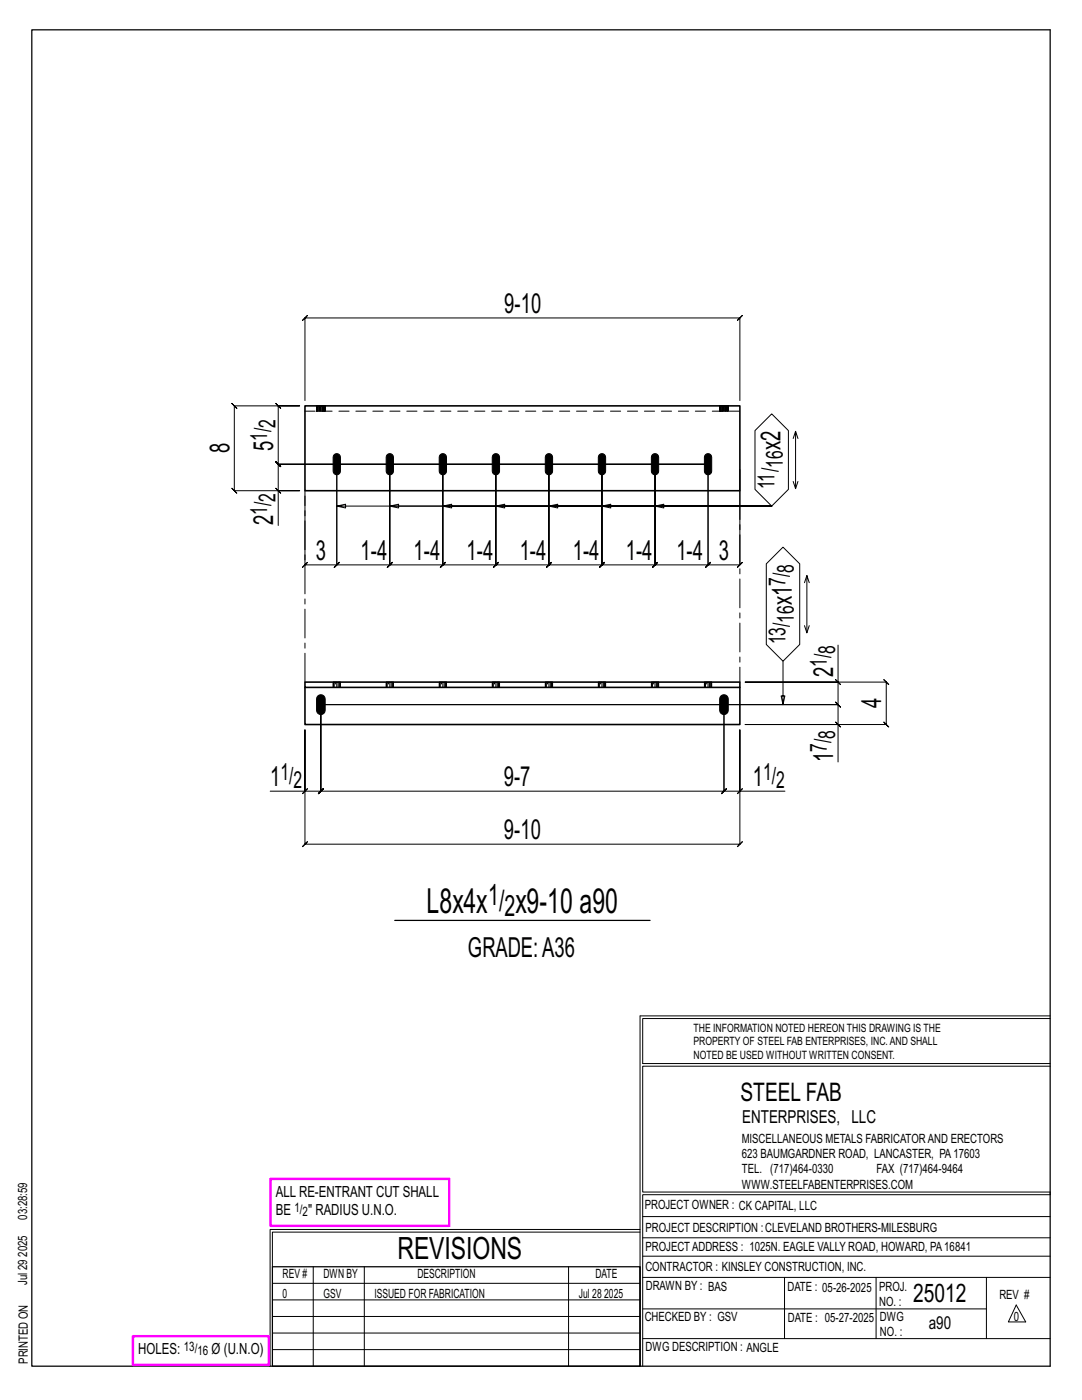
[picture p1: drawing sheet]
<svg xmlns="http://www.w3.org/2000/svg" width="216mm" height="279mm" viewBox="0 0 216 279" stroke-linecap="round" stroke-linejoin="round" font-family="sans-serif">
<g fill="none" stroke="#000" stroke-width=".2">
<path d="M60.9 79.9v-16.4l-.5 .5 1-1-.5 .5h86.7l-.5 .5 1-1-.5 .5v16.4M55 97.4l1 1zM55.5 97.9v-5.3l.5 .5-1-1 .5 .5h85.8h-85.8l.5 .5-1-1 .5 .5v-11.6l.5 .5-1-1 .5 .5h4.3h-13l-.5-.5 1 1-.5-.5v16.9l-.5-.5 1 1-.5-.5h13h-4.3v7M67.2 92.6v20.1l-.5 .5 1-1-.5 .5h10.6l-.5 .5 1-1-.5 .5v-20.1v20.1l-.5 .5 1-1-.5 .5h10.6l-.5 .5 1-1-.5 .5v-20.1v20.1l-.5 .5 1-1-.5 .5h10.6l-.5 .5 1-1-.5 .5v-20.1v20.1l-.5 .5 1-1-.5 .5h10.5l-.5 .5 1-1-.5 .5v-20.1v20.1l-.5 .5 1-1-.5 .5h10.6l-.5 .5 1-1-.5 .5v-20.1v20.1l-.5 .5 1-1-.5 .5h10.6l-.5 .5 1-1-.5 .5v-20.1v20.1l-.5 .5 1-1-.5 .5h10.6l-.5 .5 1-1-.5 .5v-20.1v20.1l-.5 .5 1-1-.5 .5h6.3l-.5 .5 1-1-.5 .5v-19M67.2 93.7v19l.5-.5-1 1 .5-.5h-6.3l.5-.5-1 1 .5-.5v-13.7M150.6 85.9l3.4-3.3 3.3 3.3v11.8l-3.3 3.3-3.4-3.3zM158.3 96.1l.4 1.4 .5-1.4M158.7 86.1l-.4 1.4M159.2 87.5l-.5-1.4v11.4M67.2 101l1.8 .4v-.8l-1.8 .4h86.8M77.8 101l1.7 .4v-.8l-1.7 .4h76.2h-65.6l1.7-.4v.8l-1.7-.4M99 101l1.7 .4v-.8l-1.7 .4h55h-44.5l1.8-.4v.8l-1.8-.4"/>
<path d="M120.1 101l1.8 .4v-.8l-1.8 .4h33.9h-23.3l1.8-.4v.8l-1.8-.4M152.9 112.5l3.3-3.3 3.4 3.3v16.1l-3.4 3.4-3.3-3.4zM161 114.9l-.5 1.4M161.5 116.3l-.5-1.4v11.4M156.2 132v8.6l-.3-1.7h.7l-.4 1.7M160.5 124.9l.5 1.4 .5-1.4M166.7 135.6l1 1zM167.2 128.7v7.4h-18.5h28.1l-.5-.5 1 1-.5-.5v8.5l-.5-.5 1 1-.5-.5h-28.1h18.5v7.5M167.2 136.1v4.5l-.5-.5 1 1-.5-.5h-103.2h103.2l-.5-.5 1 1-.5-.5v4M53.9 157.9h7v-12.2v22.8l-.5 .5 1-1-.5 .5h86.7l-.5 .5 1-1-.5 .5v-22.8v12.2h9M60.4 158.4l1-1zM60.9 157.9h3.1l-.5 .5 1-1-.5 .5v-17.3v17.3l-.5 .5 1-1-.5 .5h80.5l-.5 .5 1-1-.5 .5v-17.3v17.3l-.5 .5 1-1-.5 .5h3.1"/>
<path d="M147.6 157.9l.5-.5-1 1zM166.7 144.1l1 1zM127.7 202.7v70M127.7 202.7h81.8M209.5 203.3h-81.3v9h81.3M209.5 212.8h-81.3v25.1h81.3v.5h-81.3v34.3M54.4 259.4h73.3M54.4 256.1h73.3M62.5 252.8v19.9M72.7 252.8v19.9M113.4 252.8v19.9M127.7 245.4h-73.8v27.3"/>
<path d="M127.7 245.9h-73.3v6.9M128.2 242.8h81.3M128.2 254.9h81.3M128.2 250.7h81.3M128.2 247h81.3M156.5 254.9v12.2M174.8 254.9v12.2M196.8 254.9v12.2M54.4 269.3h73.3M54.4 266h73.3M54.4 262.7h73.3M128.2 261.2h68.6"/>
<path d="M128.2 267.1h81.3M202.8 260.4l1.9 3.4h-3.5z"/>
</g>
<path d="M6.3 6h203.2v266.7h-203.2zM78.8 183.7h50.9M54.4 252.8h73.3v19.9h-73.3z" fill="none" stroke="#000" stroke-width=".25"/>
<path d="M54 235.3h35.6v9.3h-35.6zM26.5 266.7h27.1v5.7h-27.1z" fill="none" stroke="#f0f" stroke-width=".5"/>
<path d="M66.7 90.7a.73 .73 0 0 1 .8-.1 .73 .73 0 0 1 .4 .7v2.7a.73 .73 0 0 1-.7 .8 .73 .73 0 0 1-.7-.8v-2.7zM77.3 90.7a.73 .73 0 0 1 .8-.1 .73 .73 0 0 1 .4 .7v2.7a.73 .73 0 0 1-.7 .8 .73 .73 0 0 1-.7-.8v-2.7zM87.9 90.7a.73 .73 0 0 1 .7-.1 .73 .73 0 0 1 .5 .7v2.7a.73 .73 0 0 1-.7 .8 .73 .73 0 0 1-.8-.8v-2.7zM98.4 90.7a.73 .73 0 0 1 .8-.1 .73 .73 0 0 1 .5 .7v2.7a.73 .73 0 0 1-.7 .8 .73 .73 0 0 1-.8-.8v-2.7zM109 90.7a.73 .73 0 0 1 .8-.1 .73 .73 0 0 1 .5 .7v2.7a.73 .73 0 0 1-.8 .8 .73 .73 0 0 1-.7-.8v-2.7zM119.6 90.7a.73 .73 0 0 1 .8-.1 .73 .73 0 0 1 .4 .7v2.7a.73 .73 0 0 1-.7 .8 .73 .73 0 0 1-.7-.8v-2.7zM130.2 90.7a.73 .73 0 0 1 .8-.1 .73 .73 0 0 1 .4 .7v2.7a.73 .73 0 0 1-.7 .8 .73 .73 0 0 1-.7-.8v-2.7zM140.8 90.7a.73 .73 0 0 1 .8-.1 .73 .73 0 0 1 .4 .7v2.7a.73 .73 0 0 1-.7 .8 .73 .73 0 0 1-.7-.8v-2.7zM63.4 138.9a.86 .86 0 0 1 1-.2 .86 .86 0 0 1 .5 .8v2.3a.86 .86 0 0 1-.9 .8 .86 .86 0 0 1-.8-.8v-2.3zM143.9 138.9a.86 .86 0 0 1 .9-.2 .86 .86 0 0 1 .5 .8v2.3a.86 .86 0 0 1-.8 .8 .86 .86 0 0 1-.9-.8v-2.3z" fill="#000" stroke="#000" stroke-width=".2"/>
<path d="M60.9 81h86.7v16.9h-86.7zM63.2 81h1.7M143.6 81h1.7M60.9 136.1h86.7v1.1h-86.7zM60.9 137.2v7.4h86.7v-7.4" fill="none" stroke="#000" stroke-width=".32"/>
<g fill="none" stroke="#000" stroke-width=".2" stroke-dasharray="2 1.4">
<path d="M60.9 82.1h86.7M63.2 82.1v-1.1v1.1v-1.1h.2v1.1h-.2M63.2 81v1.1M63.2 82.1v-1.1v1.1h.2v-1.1h.3v1.1h-.3M63.4 82.1v-1.1v1.1h.3v-1.1h.3v1.1h-.3M63.7 82.1v-1.1v1.1h.3v-1.1h.4v1.1h-.4M64 82.1v-1.1v1.1h.4v-1.1h.2v1.1h-.2M64.4 82.1v-1.1v1.1h.2v-1.1h.2v1.1h-.2M64.6 82.1v-1.1v1.1h.2l.1-1.1-.1 1.1M64.8 82.1v-1.1l.1 1.1M64.9 82.1v-1.1M143.6 82.1v-1.1l.1 1.1v-1.1h.2v1.1h-.2"/>
<path d="M143.6 81v1.1M143.7 82.1v-1.1v1.1h.2v-1.1h.2v1.1h-.2M143.9 82.1v-1.1v1.1h.2v-1.1h.4v1.1h-.4M144.1 82.1v-1.1v1.1h.4v-1.1h.3v1.1h-.3M144.5 82.1v-1.1v1.1h.3v-1.1h.3v1.1h-.3M144.8 82.1v-1.1v1.1h.3v-1.1h.2v1.1h-.2M145.1 82.1v-1.1v1.1h.2v-1.1v1.1M145.3 82.1v-1.1v1.1M145.3 82.1v-1.1M66.5 136.1v1.1zM66.5 136.1h.2M66.9 136.1h-.2v1.1h-.2"/>
<path d="M66.9 137.2h.3v-1.1h-.3v1.1h-.2M67.2 136.1h.3v1.1h-.3M67.5 136.1h.2v1.1h-.2M67.7 136.1h.2v1.1h-.2M67.9 136.1v1.1M77.1 136.1v1.1zM77.1 136.1h.2M77.5 136.1h-.2v1.1h-.2M77.5 137.2h.3v-1.1h-.3v1.1h-.2M77.8 136.1h.3v1.1h-.3M78.1 136.1h.2v1.1h-.2M78.3 136.1h.2v1.1h-.2"/>
<path d="M78.5 136.1v1.1M87.6 136.1l.1 1.1zM87.7 136.1h.2M88.1 136.1h-.2v1.1h-.2M88.1 137.2h.3v-1.1h-.3v1.1h-.2M88.4 136.1h.2v1.1h-.2M88.6 136.1h.3v1.1h-.3M88.9 136.1h.1v1.1h-.1M89 136.1v1.1M98.2 136.1l.1 1.1zM98.3 136.1h.1M98.7 136.1h-.3v1.1h-.1"/>
<path d="M98.7 137.2h.3v-1.1h-.3v1.1h-.3M99 136.1h.2v1.1h-.2M99.2 136.1h.3v1.1h-.3M99.5 136.1h.1v1.1h-.1M99.6 136.1v1.1M108.8 136.1l.1 1.1zM108.9 136.1h.1M109.3 136.1h-.3v1.1h-.1M109.3 137.2h.2v-1.1h-.2v1.1h-.3M109.5 136.1h.3v1.1h-.3M109.8 136.1h.2v1.1h-.2M110 136.1h.2v1.1h-.2"/>
<path d="M110.2 136.1v1.1M119.4 136.1v1.1zM119.4 136.1h.2M119.8 136.1h-.2v1.1h-.2M119.8 137.2h.3v-1.1h-.3v1.1h-.2M120.1 136.1h.3v1.1h-.3M120.4 136.1h.2v1.1h-.2M120.6 136.1h.2v1.1h-.2M120.8 136.1v1.1M130 136.1v1.1zM130 136.1h.2M130.4 136.1h-.2v1.1h-.2"/>
<path d="M130.4 137.2h.3v-1.1h-.3v1.1h-.2M130.7 136.1h.3v1.1h-.3M131 136.1h.2v1.1h-.2M131.2 136.1h.2v1.1h-.2M131.4 136.1v1.1M140.6 136.1v1.1zM140.6 136.1h.2M141 136.1h-.2v1.1h-.2M141 137.2h.3v-1.1h-.3v1.1h-.2M141.3 136.1h.3v1.1h-.3M141.6 136.1h.2v1.1h-.2M141.8 136.1h.2v1.1h-.2"/>
<path d="M142 136.1v1.1"/>
</g>
<path d="M147.6 97.9v38.2M60.9 136.1v-38.2" fill="none" stroke="#000" stroke-width=".2" stroke-dasharray="5.8 1 1 1"/>
<g font-size="6.9">
<text x="85.1" y="182.2">L8x4x</text>
<text x="102.9" y="182.2">x9-10 a90</text>
</g>
<text font-size="6.1" x="79.3" y="251.3">REVISIONS</text>
<g font-size="5.9">
<text x="97.4" y="180.7">1/</text>
<text x="100.7" y="182.8">2</text>
</g>
<g font-size="5.5">
<text x="100.6" y="62.5">9-10</text>
<text x="155.8" y="89.8" transform="rotate(-90 155.8 89.8)">x2</text>
<text x="45.8" y="90.3" transform="rotate(-90 45.8 90.3)">8</text>
<text x="54.5" y="90" transform="rotate(-90 54.5 90)">5</text>
<text x="54.5" y="104.9" transform="rotate(-90 54.5 104.9)">2</text>
<text x="63" y="111.7">3</text>
<text x="71.9" y="111.7">1-4</text>
<text x="82.5" y="111.7">1-4</text>
<text x="93.1" y="111.7">1-4</text>
<text x="103.7" y="111.7">1-4</text>
<text x="114.3" y="111.7">1-4</text>
<text x="124.9" y="111.7">1-4</text>
<text x="135" y="111.7">1-4</text>
<text x="143.4" y="111.7">3</text>
<text x="158" y="120.8" transform="rotate(-90 158 120.8)">x1</text>
<text x="166.2" y="135.2" transform="rotate(-90 166.2 135.2)">2</text>
<text x="175.9" y="141.3" transform="rotate(-90 175.9 141.3)">4</text>
<text x="166.2" y="152.1" transform="rotate(-90 166.2 152.1)">1</text>
<text x="53.9" y="156.9">1</text>
<text x="100.5" y="156.9">9-7</text>
<text x="150.2" y="156.9">1</text>
<text x="100.6" y="167.5">9-10</text>
<text x="93.4" y="191">GRADE:A36</text>
</g>
<g font-size="5.1">
<text x="147.8" y="219.8">STEEL FAB</text>
<text x="182.2" y="259.9">25012</text>
</g>
<g font-size="4.7">
<text x="53.3" y="88" transform="rotate(-90 53.3 88)">1/</text>
<text x="54.9" y="85.4" transform="rotate(-90 54.9 85.4)">2</text>
<text x="156.2" y="93.3" transform="rotate(-90 156.2 93.3)">16</text>
<text x="54.9" y="100.2" transform="rotate(-90 54.9 100.2)">2</text>
<text x="154.5" y="97.7" transform="rotate(-90 154.5 97.7)">11/</text>
<text x="53.3" y="102.8" transform="rotate(-90 53.3 102.8)">1/</text>
<text x="156.8" y="116.9" transform="rotate(-90 156.8 116.9)">7/</text>
<text x="158.4" y="114.3" transform="rotate(-90 158.4 114.3)">8</text>
<text x="158.4" y="124.3" transform="rotate(-90 158.4 124.3)">16</text>
<text x="156.8" y="128.6" transform="rotate(-90 156.8 128.6)">13/</text>
<text x="166.6" y="130.5" transform="rotate(-90 166.6 130.5)">8</text>
<text x="165" y="133.1" transform="rotate(-90 165 133.1)">1/</text>
<text x="166.6" y="147.4" transform="rotate(-90 166.6 147.4)">8</text>
<text x="56" y="155.7">1/</text>
<text x="152.3" y="155.7">1/</text>
<text x="165" y="150" transform="rotate(-90 165 150)">7/</text>
<text x="58.6" y="157.3">2</text>
<text x="154.9" y="157.3">2</text>
</g>
<g font-size="3.6">
<text x="148.1" y="224.1">ENTERPRISES, LLC</text>
<text x="185.3" y="265.2">a90</text>
</g>
<g font-size="3.1">
<text x="55" y="238.9">ALL RE-ENTRANT CUT SHALL</text>
<text x="55" y="242.5">BE</text>
<text x="61.5" y="242.5">&quot; RADIUS U.N.O.</text>
<text x="27.6" y="270.2">HOLES:</text>
<text x="42.2" y="270.2">Ø (U.N.O)</text>
</g>
<g font-size="2.6">
<text x="58.8" y="241.8">1/</text>
<text x="60.4" y="242.7">2</text>
<text x="36.7" y="269.6">13/</text>
<text x="39.4" y="270.5">16</text>
</g>
<g font-size="2.5">
<text x="148" y="231.2">623 BAUMGARDNER ROAD, LANCASTER, PA17603</text>
<text x="148" y="228.1">MISCELLANEOUS METALS FABRICATORAND ERECTORS</text>
<text x="148" y="237.2">WWW.STEELFABENTERPRISES.COM</text>
<text x="148" y="234.2">TEL. (717)464-0330</text>
<text x="174.9" y="234.2">FAX (717)464-9464</text>
<text x="5.4" y="243.4" transform="rotate(-90 5.4 243.4)">03:28:59</text>
<text x="128.7" y="241.3">PROJECT OWNER : CK CAPITAL, LLC</text>
<text x="128.8" y="246">PROJECT DESCRIPTION :CLEVELAND BROTHERS-MILESBURG</text>
<text x="5.4" y="250.8" transform="rotate(-90 5.4 250.8)">2025</text>
<text x="128.8" y="249.7">PROJECTADDRESS : 1025N. EAGLE VALLY ROAD, HOWARD, PA16841</text>
<text x="5.4" y="256.5" transform="rotate(-90 5.4 256.5)">Jul 29</text>
<text x="56.4" y="255">REV #</text>
<text x="64.5" y="255">DWN BY</text>
<text x="83.3" y="255">DESCRIPTION</text>
<text x="118.8" y="255">DATE</text>
<text x="128.8" y="253.7">CONTRACTOR : KINSLEY CONSTRUCTION, INC.</text>
<text x="128.9" y="257.5">DRAWN BY : BAS</text>
<text x="157.1" y="257.6">DATE : 05-26-2025</text>
<text x="175.4" y="257.7">PROJ.</text>
<text x="56.4" y="259">0</text>
<text x="64.5" y="259">GSV</text>
<text x="74.7" y="259">ISSUED FOR FABRICATION</text>
<text x="115.5" y="259">Jul 28</text>
<text x="120.6" y="259">2025</text>
<text x="128.6" y="263.7">CHECKED BY : GSV</text>
<text x="157.2" y="263.7">DATE : 05-27-2025</text>
<text x="175.4" y="260.7">NO. :</text>
<text x="175.6" y="263.7">DWG</text>
<text x="199.4" y="259.2">REV #</text>
<text x="202.3" y="263.7">0</text>
<text x="128.8" y="269.7">DWG DESCRIPTION : ANGLE</text>
<text x="175.6" y="266.7">NO. :</text>
<text x="5.5" y="272.2" transform="rotate(-90 5.5 272.2)">PRINTED ON</text>
</g>
<g font-size="2.3">
<text x="138.4" y="208.6">PROPERTY OF STEEL FAB ENTERPRISES, INC.AND SHALL</text>
<text x="138.4" y="205.9">THE INFORMATION NOTED HEREON THIS DRAWING IS THE</text>
<text x="138.4" y="211.3">NOTED BE USED WITHOUT WRITTEN CONSENT.</text>
</g>
</svg>
